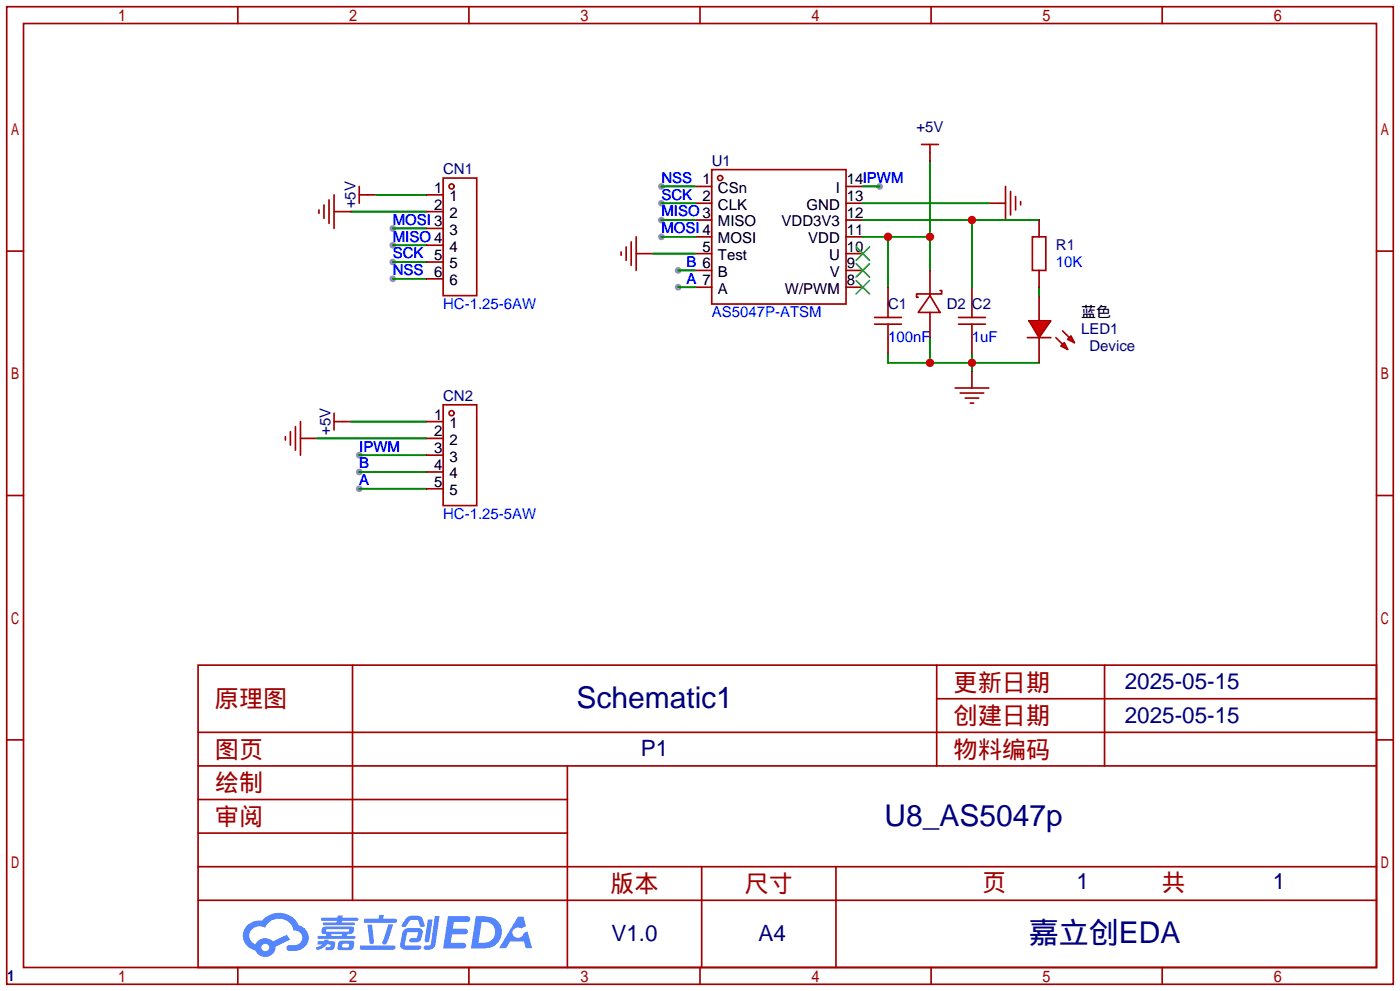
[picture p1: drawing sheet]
<svg xmlns="http://www.w3.org/2000/svg" width="212mm" height="150mm" viewBox="0 0 212 150" stroke-linecap="round" stroke-linejoin="round" font-family="sans-serif">
<g fill="#999">
<circle cx="59.4" cy="34.5" r=".51"/>
<circle cx="59.4" cy="37.1" r=".51"/>
<circle cx="59.4" cy="39.6" r=".51"/>
<circle cx="59.4" cy="42.2" r=".51"/>
<circle cx="54.4" cy="68.8" r=".51"/>
<circle cx="54.4" cy="71.4" r=".51"/>
<circle cx="54.4" cy="73.9" r=".51"/>
<circle cx="102.6" cy="43.4" r=".51"/>
<circle cx="102.6" cy="40.9" r=".51"/>
<circle cx="133.1" cy="28.2" r=".51"/>
<circle cx="100.1" cy="28.2" r=".51"/>
<circle cx="100.1" cy="30.7" r=".51"/>
<circle cx="100.1" cy="33.3" r=".51"/>
<circle cx="100.1" cy="35.8" r=".51"/>
</g>
<g fill="none" stroke="#a10000" stroke-width=".25">
<path d="M1 1h209.8v147.8h-209.8zM3.6 3.6h204.7v142.7h-204.7zM36 1v2.6M71 1v2.6M105.9 1v2.6M140.9 1v2.6M175.9 1v2.6M1 38h2.6M208.3 38h2.5M1 74.9h2.6M208.3 74.9h2.5M1 111.9h2.6"/>
<path d="M30 100.6h178.3v45.7h-178.3zM30 115.8h178.3M30 110.7h178.3M53.3 100.6v35.5M85.9 115.8v30.5M141.7 100.6v15.2M141.7 105.7h66.6M167.1 100.6v15.2M208.3 111.9h2.5M30 120.9h55.9M30 136.1h178.3M30 131.1h178.3"/>
<path d="M30 126h55.9M106.2 131.1v15.2M126.5 131.1v15.2M36 146.3v2.5M71 146.3v2.5M105.9 146.3v2.5M140.9 146.3v2.5M175.9 146.3v2.5"/>
</g>
<g fill="#5487ff">
<path d="M67.8 138.6h2.1a.97 .97 0 0 1 1.3 .4 .53 .53 0 0 1-.7 .4h-1.8l-.2 1h1.9a.43 .43 0 0 1 .4 .5 .43 .43 0 0 1-.5 .4h-1.9l-.2 1.3h1.2a.9 .9 0 0 1 1.1 .4v.2l-.4 .2h-3z"/>
<path d="M78.4 138.6h.8l.4 1.4-.7 .4a.82 .82 0 0 0-1.2 .1 .82 .82 0 0 0 .1 1.2 .82 .82 0 0 0 1.1-.1l.3-.5 .6-.3 .7 2.6h-.9l-.3-1h-2.1l-.6 1h-1.1z"/>
<path d="M64.7 139h.8l-.5 3.2a.36 .36 0 0 1-.4 .3 .36 .36 0 0 1-.3-.3z"/>
<path d="M65.8 138.5h.7l-.6 4.3a1.13 1.13 0 0 1-1.8 .6l.2-.4h.7l.2-.2z"/>
<path d="M61.5 138.8l.6-.3h1a.77 .77 0 0 1 .9 .5l.3 1-.2 .1h-.5l-.4-1h-.9a1.16 1.16 0 0 0-.8 .9l-.1 .1h-.5l-.2-.1z"/>
<path d="M61.1 140.7l.5-.3 1.7-.1a.66 .66 0 0 1 .6 1l-.1 .4a.81 .81 0 0 1-.9 .8h-.7a.32 .32 0 0 1-.3-.4 .32 .32 0 0 1 .4-.2l.7-.1 .3-.8h-1.7l-.3 1.9 2.1 .1a.32 .32 0 0 1 .3 .3 .32 .32 0 0 1-.3 .3h-2.3l-.5-.3-.1-.5 .4-1.8z"/>
<path d="M54.5 143h5a.33 .33 0 0 1 .3 .3 .33 .33 0 0 1-.3 .3h-4.9l-.2-.1z"/>
<path d="M58.8 139.8h.7l-1 2.9a.36 .36 0 0 1-.4 .1 .36 .36 0 0 1-.3-.3z"/>
<path d="M55.6 139.8h.7l.3 2.6a.34 .34 0 0 1-.3 .4 .34 .34 0 0 1-.4-.3z"/>
<path d="M55.1 138.9h2.2v-.4l.2-.1h.6l-.1 .5h1.8a.32 .32 0 0 1 .3 .4 .32 .32 0 0 1-.4 .3h-4.5l-.1-.2z"/>
<path d="M48.1 142.3h.9l.1-.2h.7l-.1 .2 .9 .1a.92 .92 0 0 1-.3 1.2l-1 .1v-.4h.4l.3-.2v-.2l-.5-.1-.5 .4-1 .5-.2-.4 1-.5h-.8z"/>
<path d="M48.6 138.8h2.5v-.3l.8-.1-.1 .4h2.2l.2 .1v.2l-.2 .2h-2.3v.2h1.8l.2 .1v.1l-.2 .2h-4.5l-.2-.1 .1-.3h2l.1-.2h-2.3l-.1-.2z"/>
<path d="M72 138.6l-.7 4.8a9.2 9.2 0 0 0 2.9-.1 2.41 2.41 0 0 0 1.7-2.8 2.41 2.41 0 0 0-2.6-1.9zM72.9 139.4a1.61 1.61 0 0 1 2 1.5 1.61 1.61 0 0 1-1.8 1.7h-.7z"/>
<path d="M48.8 140.3a.7 .7 0 0 0 0 .9l.5 .1 .1 .2h-1.3v.4l5.5 .1 .2-.2v-.2l-.2-.1h-1.2l.2-.2a.7 .7 0 0 0 .8-.3 .7 .7 0 0 0 0-.8l-4.1-.1zM49.4 140.5h3.3l.2 .1-.1 .2-.1 .1h-3.2l-.2-.2zM50.1 141.3h1.7l-.2 .2h-1.4z"/>
<path d="M51.3 142.4a1.05 1.05 0 0 0-.1 1.2 2.91 2.91 0 0 0 2.2-.1 .98 .98 0 0 0 0-1.2l-1.6-.1zM51.9 142.7h.9a.4 .4 0 0 1-.2 .6l-.8-.1z"/>
<path d="M37.5 139.9a2.23 2.23 0 0 0-.7 2.3 2.23 2.23 0 0 0 1.8 1.5 1.58 1.58 0 0 0 1.8 1 1.58 1.58 0 0 0 1.3-1.5l2.2-1.1-.5-.7-2.1 1a1.65 1.65 0 0 0-2.7 .4 1.43 1.43 0 0 1-.8-1.8 1.43 1.43 0 0 1 1.8-.9l.5 .2a2.3 2.3 0 0 1 2.3-1.4 2.3 2.3 0 0 1 2.1 1.8 1.12 1.12 0 0 1 1.2 1 1.12 1.12 0 0 1-1.1 1.2h-.7a.45 .45 0 0 0-.6 .4 .45 .45 0 0 0 .5 .5 2.36 2.36 0 0 0 2.9-2 2 2 0 0 0-1.5-1.9 3.3 3.3 0 0 0-5.6-.7h-.3a2.66 2.66 0 0 0-1.8 .7zM39.6 143.3a.57 .57 0 0 1 1.1 0 .57 .57 0 0 1-1.1 0z"/>
</g>
<g fill="none" stroke="#a10000" stroke-width=".25">
<path d="M48.3 31.7v.6M49 31v2M49.8 30.2v3.6M50.5 29.5v5M54.4 28.2v2.5M54.4 29.5h1.2M94 38.1v.5M94.7 37.3v2.1M95.5 36.6v3.5M96.3 35.8v5.1M107.7 25.7h20.3v20.3h-20.3zM139.4 21.8h2.6"/>
<path d="M140.7 21.8v1.3M152.1 28.2v5.1M152.9 29v3.5M153.7 29.7v2M154.4 30.5v.5M132.3 49h4.1M132.3 48h4.1M134.4 46v2M134.4 49v2.1M144.5 58.7h5.1M145 49h4.1M145 48h4.1"/>
<path d="M145.3 59.4h3.5M147.1 46v2M147.1 49v2.1M155.4 51.1h3.6M43.2 66v.5M43.9 65.3v2M44.7 64.5v3.6M45.5 63.8v5M50.5 62.5v2.5M50.5 63.8h1.3M146 60.2h2.1M146.8 61h.5"/>
<circle cx="109" cy="26.9" r=".38"/>
</g>
<g fill="none" stroke="#870000" stroke-width=".25">
<path d="M50.5 32h2.6M55.6 29.5h1.3M96.3 38.4h2.5M105.2 28.2h2.5M105.2 30.7h2.5M105.2 33.3h2.5M105.2 35.8h2.5M105.2 38.4h2.5M128 28.2h2.6M128 30.7h2.6M128 33.3h2.6M128 35.8h2.6"/>
<path d="M128 38.4h2.6M140.7 23.1v1.3M149.6 30.7h2.5M105.2 40.9h2.5M105.2 43.4h2.5M128 40.9h2.6M128 43.4h2.6M134.4 43.4v2.6M134.4 51.1v2.5M147.1 43.4v2.6M147.1 51.1v2.5M147.1 56.1v2.6"/>
<path d="M157.2 44.7v3.8M157.2 51.1v3.8M45.5 66.3h2.5M51.8 63.8h1.3"/>
</g>
<path d="M129.5 39.9l2.1 2M129.5 37.3l2.1 2.1M131.6 39.9l-2.1 2M131.6 37.3l-2.1 2.1M129.5 42.4l2.1 2M131.6 42.4l-2.1 2" fill="none" stroke="#3c3" stroke-width=".25"/>
<g fill="none" stroke="#008700" stroke-width=".25">
<path d="M53.1 32h11.4M56.9 29.5h7.6M59.4 34.5h5.1M59.4 37.1h5.1M59.4 39.6h5.1M98.8 38.4h6.4M100.1 28.2h5.1M100.1 30.7h5.1M100.1 33.3h5.1M100.1 35.8h5.1M130.6 28.2h2.5M130.6 30.7h19"/>
<path d="M130.6 33.3h26.6M130.6 35.8h10.1M134.4 35.8v7.6M140.7 24.4v16.5M147.1 33.3v10.1M59.4 42.2h5.1M102.6 43.4h2.6M102.6 40.9h2.6M134.4 53.6v1.3h22.8M140.7 51.1v3.8M147.1 53.6v2.5M48 66.3h16.5"/>
<path d="M53.1 63.8h11.4M54.4 68.8h10.1M54.4 71.4h10.1M54.4 73.9h10.1"/>
</g>
<g fill="#f00" stroke="#a10000" stroke-width=".25">
<path d="M155.7 48.5h3.3l-1.8 2.6z"/>
<path d="M162.1 50.8l.5 1-1.1-.5z"/>
<path d="M160.5 52.3l.5-.5 .5 1z"/>
</g>
<g fill="none" stroke="#a10000" stroke-width=".25">
<path d="M67.1 26.9h5v17.8h-5zM156.2 35.8h2v5.1h-2zM140.7 44.7l1.5 2.5h-3.3zM142.2 43.9h.3v.5h-3.8v.6h.2M159.8 51.1l1 1M160.8 50l1 1.1M67.1 61.2h5v15.3h-5z"/>
<circle cx="68.3" cy="28.2" r=".38"/>
<circle cx="68.3" cy="62.5" r=".38"/>
</g>
<path d="M157.2 43.4v1.3" fill="none" stroke="#008700" stroke-width=".25"/>
<g fill="none" stroke="#870000" stroke-width=".25">
<path d="M64.5 29.5h2.6M64.5 32h2.6M64.5 34.5h2.6M64.5 37.1h2.6M64.5 39.6h2.6M157.2 33.3v2.5M64.5 42.2h2.6M140.7 40.9v3.8M140.7 47.2v3.9M157.2 40.9v2.5M64.5 63.8h2.6M64.5 66.3h2.6"/>
<path d="M64.5 68.8h2.6M64.5 71.4h2.6M64.5 73.9h2.6"/>
</g>
<g fill="#c00">
<circle cx="134.4" cy="35.8" r=".63"/>
<circle cx="140.7" cy="35.8" r=".63"/>
<circle cx="140.7" cy="54.9" r=".63"/>
<circle cx="147.1" cy="54.9" r=".63"/>
<circle cx="147.1" cy="33.3" r=".63"/>
</g>
<g font-size="4.5" fill="#000080">
<text x="87.2" y="107.1">Schematic1</text>
<text x="133.8" y="124.9">U8_AS5047p</text>
<text x="155.7" y="142.7">嘉立创EDA</text>
</g>
<g font-size="3.7" fill="#a00000">
<text x="32.5" y="107">原理图</text>
<text x="144.3" y="104.4">更新日期</text>
<text x="144.3" y="109.5">创建日期</text>
<text x="32.5" y="119.7">绘制</text>
<text x="32.5" y="114.6">图页</text>
<text x="144.3" y="114.6">物料编码</text>
<text x="32.5" y="124.8">审阅</text>
<text x="92.4" y="134.9">版本</text>
<text x="112.7" y="134.9">尺寸</text>
<text x="148.6" y="134.7">页</text>
<text x="175.8" y="134.7">共</text>
</g>
<g font-size="3.4" fill="#000080">
<text x="170.2" y="104.2">2025-05-15</text>
<text x="170.2" y="109.3">2025-05-15</text>
<text x="97" y="114.4">P1</text>
<text x="162.9" y="134.4">1</text>
<text x="192.6" y="134.4">1</text>
<text x="92.5" y="142.3">V1.0</text>
<text x="114.8" y="142.3">A4</text>
</g>
<g font-size="2.3" fill="#000080">
<text x="138.7" y="20">+5V</text>
<text x="67.1" y="26.4">CN1</text>
<text x="107.7" y="25.1">U1</text>
<text x="53.8" y="31.5" transform="rotate(-90 53.8 31.5)">+5V</text>
<text x="159.8" y="37.8">R1</text>
<text x="134.4" y="46.7">C1</text>
<text x="143.3" y="46.7">D2</text>
<text x="147.1" y="46.7">C2</text>
<text x="163.6" y="50.5">LED1</text>
<text x="164.8" y="53.1">Device</text>
<text x="50" y="65.8" transform="rotate(-90 50 65.8)">+5V</text>
<text x="67.1" y="60.7">CN2</text>
<text x="1" y="148.3">1</text>
</g>
<g font-size="2.3">
<text x="65.7" y="29.2">1</text>
<text x="108.6" y="29.2">CSn</text>
<text x="126.4" y="29.2">I</text>
<text x="128.1" y="27.9">14IPWM</text>
<text x="65.7" y="31.7">2</text>
<text x="68" y="30.4">1</text>
<text x="68" y="33">2</text>
<text x="68" y="35.5">3</text>
<text x="108.6" y="31.7">CLK</text>
<text x="108.6" y="34.2">MISO</text>
<text x="118.3" y="34.2">VDD3V3</text>
<text x="122" y="31.7">GND</text>
<text x="128.1" y="35.5">11</text>
<text x="128.1" y="33">12</text>
<text x="128.1" y="30.4">13</text>
<text x="68" y="38">4</text>
<text x="68" y="40.6">5</text>
<text x="106.3" y="38">5</text>
<text x="108.6" y="36.8">MOSI</text>
<text x="108.6" y="39.3">Test</text>
<text x="108.6" y="41.9">B</text>
<text x="122.3" y="36.8">VDD</text>
<text x="125.4" y="39.3">U</text>
<text x="125.6" y="41.9">V</text>
<text x="128.1" y="40.6">9</text>
<text x="128.1" y="38">10</text>
<text x="68" y="43.1">6</text>
<text x="108.6" y="44.4">A</text>
<text x="118.8" y="44.4">W/PWM</text>
<text x="128.1" y="43.1">8</text>
<text x="163.6" y="48">蓝色</text>
<text x="65.7" y="63.4">1</text>
<text x="65.7" y="66">2</text>
<text x="68" y="64.7">1</text>
<text x="65.7" y="68.5">3</text>
<text x="65.7" y="71.1">4</text>
<text x="68" y="67.3">2</text>
<text x="68" y="69.8">3</text>
<text x="65.7" y="73.6">5</text>
<text x="68" y="72.3">4</text>
<text x="68" y="74.9">5</text>
</g>
<g font-size="2.3" fill="#00f">
<text x="100.1" y="27.7">NSS 1</text>
<text x="59.4" y="34">MOSI 3</text>
<text x="100.1" y="30.2">SCK 2</text>
<text x="100.1" y="32.7">MISO 3</text>
<text x="100.1" y="35.3">MOSI 4</text>
<text x="59.4" y="36.5">MISO 4</text>
<text x="59.4" y="39.1">SCK 5</text>
<text x="59.4" y="41.6">NSS 6</text>
<text x="103.9" y="40.4">B 6</text>
<text x="159.8" y="40.4">10K</text>
<text x="67.1" y="46.7">HC-1.25-6AW</text>
<text x="103.9" y="42.9">A 7</text>
<text x="107.7" y="48">AS5047P-ATSM</text>
<text x="134.4" y="51.8">100nF</text>
<text x="147.1" y="51.8">1uF</text>
<text x="54.4" y="68.3">IPWM</text>
<text x="54.4" y="70.8">B</text>
<text x="54.4" y="73.4">A</text>
<text x="67.1" y="78.5">HC-1.25-5AW</text>
</g>
</svg>
